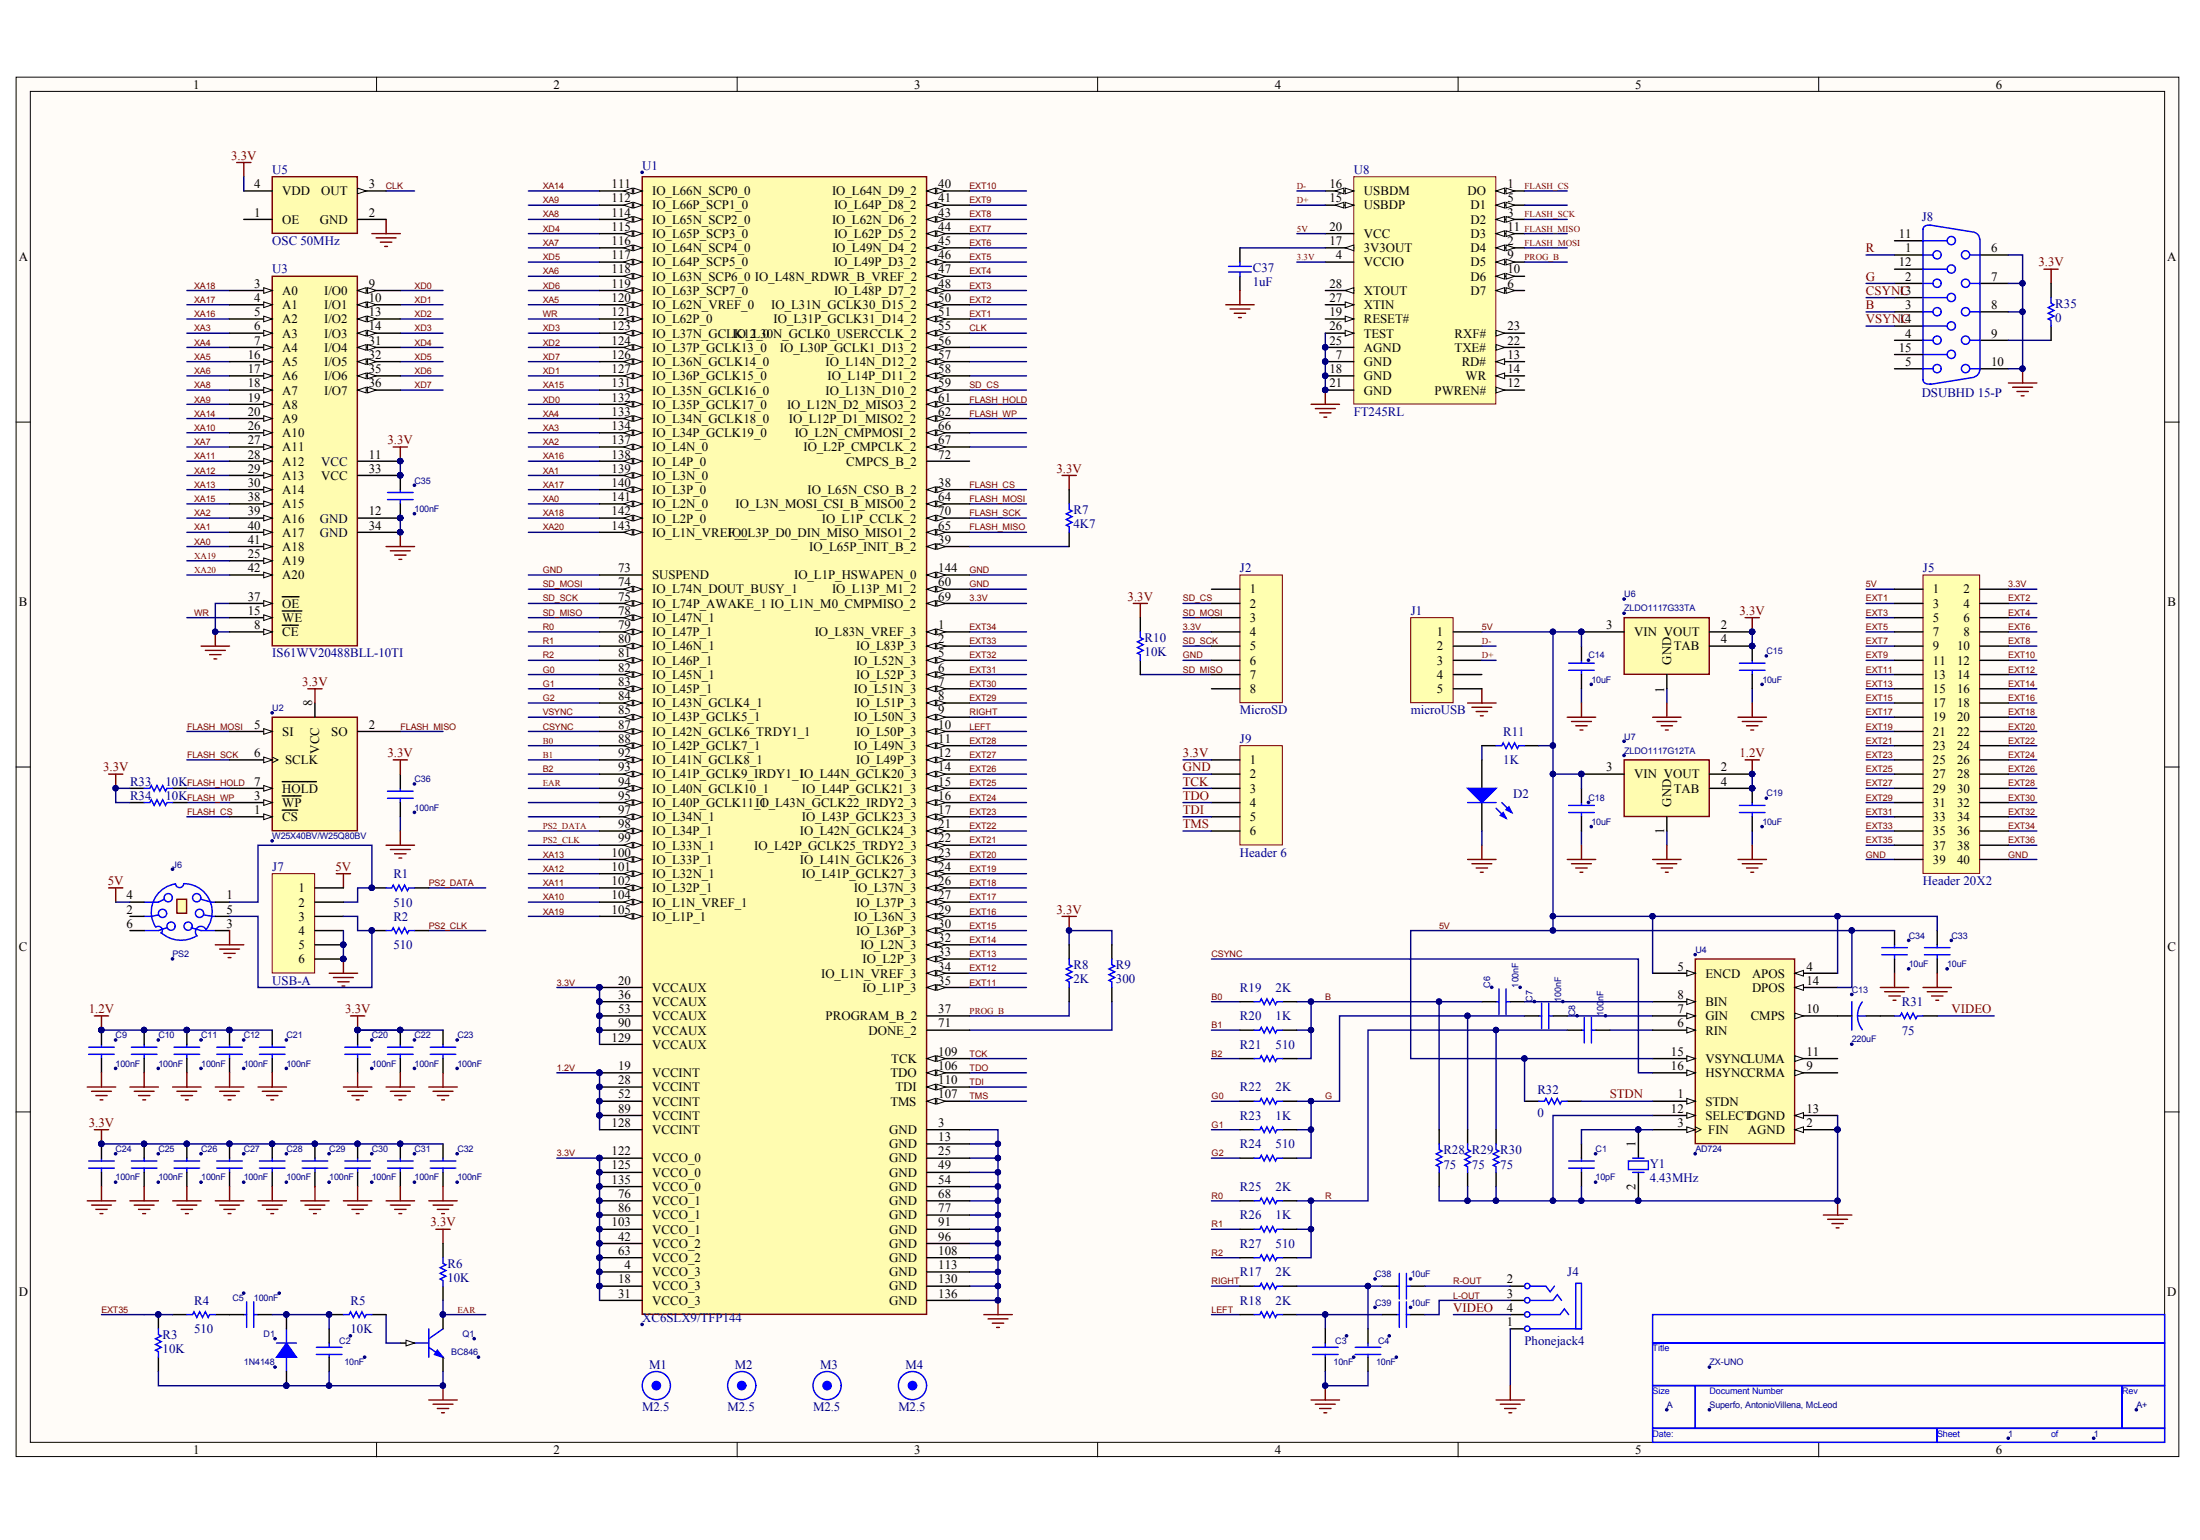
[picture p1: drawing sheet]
# Altium project ZX_UNO_Aplus2.PrjPcb
1 sheet, 92 parts. Net scope: global (net labels, ports and power ports of the same name join across sheets).
Board file: ZX_UNO_Aplus2.PcbDoc

## Sheet ZX_UNO_Aplus2.SchDoc
size 386 x 246 mm

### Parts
*  Page Count: 1  Page Size: A  Title: ZX-UNO  RevCode: A+  Doc: Superfo, AntonioVillena, McLeod  (hidden comment: TitleBlock0)  (graphical)
C1  10pF  [SM/C_0805]
C2  10nF  [SM/C_0805]
C3  10nF  [SM/C_0805]
C4  10nF  [SM/C_0805]
C5  100nF  [SM/C_0603]
C6  100nF  [SM/C_0603]
C7  100nF  [SM/C_0603]
C8  100nF  [SM/C_0603]
C9  100nF  [SM/C_0603]
C10  100nF  [SM/C_0603]
C11  100nF  [SM/C_0603]
C12  100nF  [SM/C_0603]
C13  220uF  [CYL/D.250/LS.150/.031]
C14  10uF  [SM/C_0805]
C15  10uF  [SM/C_0805]
C18  10uF  [SM/C_0805]
C19  10uF  [SM/C_0805]
C20  100nF  [SM/C_0603]
C21  100nF  [SM/C_0603]
C22  100nF  [SM/C_0603]
C23  100nF  [SM/C_0603]
C24  100nF  [SM/C_0603]
C25  100nF  [SM/C_0603]
C26  100nF  [SM/C_0603]
C27  100nF  [SM/C_0603]
C28  100nF  [SM/C_0603]
C29  100nF  [SM/C_0603]
C30  100nF  [SM/C_0603]
C31  100nF  [SM/C_0603]
C32  100nF  [SM/C_0603]
C33  10uF  [SM/C_0805]
C34  10uF  [SM/C_0805]
C35  100nF  [SM/C_0603]
C36  100nF  [SM/C_0603]
C37  value 1uF  [SM/C_0805]  (hidden comment: Cap)
C38  10uF  [SM/C_0805]
C39  10uF  [SM/C_0805]
D1  1N4148  [SM/D_0805_21]
D2  LED0  [SM/LED_0603_21]  (value not drawn)
J1  microUSB  [MICRO USB]
J2  MicroSD  [SD HR1941CT-ND]
J4  Phonejack4  [AUDIO JACK PJ-322]
J5  Header 20X2  [HDR2X20]
J6  PS2  [DINC/MIN_TM/6]
J7  USB-A  [USB A]
J8  DSUBHD 15-P  [DSUB/RP/SM/15]
J9  Header 6  [HDR1X6]
M1  M2.5  [M2.5]
M2  M2.5  [M2.5]
M3  M2.5  [M2.5]
M4  M2.5  [M2.5]
Q1  BC846  [SM/SOT23_231]
R1  value 510  [SM/R_0805]  (hidden comment: Res1)
R2  value 510  [SM/R_0805]  (hidden comment: Res1)
R3  value 10K  [SM/R_0805]  (hidden comment: Res1)
R4  value 510  [SM/R_0805]  (hidden comment: Res1)
R5  value 10K  [SM/R_0805]  (hidden comment: Res1)
R6  value 10K  [SM/R_0805]  (hidden comment: Res1)
R7  value 4K7  [SM/R_0805]  (hidden comment: Res1)
R8  value 2K  [SM/R_0805]  (hidden comment: Res1)
R9  value 300  [SM/R_0805]  (hidden comment: Res1)
R10  value 10K  [SM/R_0805]  (hidden comment: Res1)
R11  value 1K  [SM/R_0805]  (hidden comment: Res1)
R17  value 2K  [SM/R_0805]  (hidden comment: Res1)
R18  value 2K  [SM/R_0805]  (hidden comment: Res1)
R19  value 2K  [SM/R_0805]  (hidden comment: Res1)
R20  value 1K  [SM/R_0805]  (hidden comment: Res1)
R21  value 510  [SM/R_0805]  (hidden comment: Res1)
R22  value 2K  [SM/R_0805]  (hidden comment: Res1)
R23  value 1K  [SM/R_0805]  (hidden comment: Res1)
R24  value 510  [SM/R_0805]  (hidden comment: Res1)
R25  value 2K  [SM/R_0805]  (hidden comment: Res1)
R26  value 1K  [SM/R_0805]  (hidden comment: Res1)
R27  value 510  [SM/R_0805]  (hidden comment: Res1)
R28  value 75  [SM/R_0805]  (hidden comment: Res1)
R29  value 75  [SM/R_0805]  (hidden comment: Res1)
R30  value 75  [SM/R_0805]  (hidden comment: Res1)
R31  value 75  [SM/R_0805]  (hidden comment: Res1)
R32  value 0  [SM/R_0805]  (hidden comment: Res1)
R33  value 10K  [SM/R_0805]  (hidden comment: Res1)
R34  value 10K  [SM/R_0805]  (hidden comment: Res1)
R35  value 0  [SM/R_0805]  (hidden comment: Res1)
U1  XC6SLX9/TFP144
U2  W25X40BV/W25Q80BV  [SOJ.050/8/WB.300/L.200]
U3  IS61WV20488BLL-10TI  [SOP80P1176-44M]
U4  AD724  [SOJ.050/16/WB.400/L.400]
U5  OSC 50MHz  [SM/OSC]
U6  ZLDO1117G33TA  [SM/SOT223]
U7  ZLDO1117G12TA  [SM/SOT223]
U8  FT245RL  [SOP65P780-28N]
Y1  4.43MHz  [XTAL]

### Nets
1.2V: C9.1 C10.1 C11.1 C12.1 C19.1 C21.1 U1.19(VCCINT) U1.28(VCCINT) U1.52(VCCINT) U1.89(VCCINT) U1.128(VCCINT) U7.2(VOUT) U7.4(TAB)
3.3V: C15.1 C20.1 C22.1 C23.1 C24.1 C25.1 C26.1 C27.1 C28.1 C29.1 C30.1 C31.1 C32.1 C35.1 C36.1 J2.4 J5.2 J9.1 R6.1 R7.2 R8.2 R9.2 R10.2 R33.1 R34.1 R35.1 U1.4(VCCO_3) U1.18(VCCO_3) U1.20(VCCAUX) U1.31(VCCO_3) U1.36(VCCAUX) U1.42(VCCO_2) U1.53(VCCAUX) U1.63(VCCO_2) U1.69(IO_L1N_M0_CMPMISO_2) U1.76(VCCO_1) U1.86(VCCO_1) U1.90(VCCAUX) U1.103(VCCO_1) U1.122(VCCO_0) U1.125(VCCO_0) U1.129(VCCAUX) U1.135(VCCO_0) U2.8(VCC) U3.11(VCC) U3.33(VCC) U5.4(VDD) U6.2(VOUT) U6.4(TAB) U8.4(VCCIO)
5V: C14.1 C18.1 C33.1 C34.1 J1.1 J5.1 J6.4 J7.1 R11.1 R32.2 U4.4(APOS) U4.5(ENCD) U4.14(DPOS) U4.15(VSYNC) U6.3(VIN) U7.3(VIN) U8.20(VCC)
GND: C1.2 C2.1 C3.1 C4.1 C9.2 C10.2 C11.2 C12.2 C14.2 C15.2 C18.2 C19.2 C20.2 C21.2 C22.2 C23.2 C24.2 C25.2 C26.2 C27.2 C28.2 C29.2 C30.2 C31.2 C32.2 C33.2 C34.2 C35.2 C36.2 C37.2 D1.1(A) D2.2(K) J1.5 J2.6 J4.1(S) J5.39 J5.40 J6.3 J6.M1(GND) J6.M2(GND) J6.M3(GND) J7.4 J7.5 J7.6 J8.6 J8.7 J8.8 J8.10 J9.2 Q1.3(EMITTER) R3.2 R28.1 R29.1 R30.1 U1.3(GND) U1.13(GND) U1.25(GND) U1.49(GND) U1.54(GND) U1.60(IO_L13P_M1_2) U1.68(GND) U1.73(SUSPEND) U1.77(GND) U1.91(GND) U1.96(GND) U1.108(GND) U1.113(GND) U1.130(GND) U1.136(GND) U1.144(IO_L1P_HSWAPEN_0) U2.4(GND) U3.8(~{CE}) U3.12(GND) U3.34(GND) U3.37(~{OE}) U4.2(AGND) U4.12(SELECT) U4.13(DGND) U5.2(GND) U6.1(GND) U7.1(GND) U8.7(GND) U8.18(GND) U8.21(GND) U8.25(AGND) U8.26(TEST) Y1.2(OSC2)
B: C6.1 J8.3 R19.2 R20.2 R21.2 R28.2
B0: R19.1 U1.88(IO_L42P_GCLK7_1)
B1: R20.1 U1.92(IO_L41N_GCLK8_1)
B2: R21.1 U1.93(IO_L41P_GCLK9_IRDY1_1)
CLK: U1.55(IO_L30N_GCLK0_USERCCLK_2) U5.3(OUT)
CSYNC: J8.13 U1.87(IO_L42N_GCLK6_TRDY1_1) U4.16(HSYNC)
D+: J1.3 U8.15(USBDP)
D-: J1.2 U8.16(USBDM)
EAR: Q1.1(COLLECTOR) R6.2 U1.94(IO_L40N_GCLK10_1)
EXT1: J5.3 U1.51(IO_L31P_GCLK31_D14_2)
EXT2: J5.4 U1.50(IO_L31N_GCLK30_D15_2)
EXT3: J5.5 U1.48(IO_L48P_D7_2)
EXT4: J5.6 U1.47(IO_L48N_RDWR_B_VREF_2)
EXT5: J5.7 U1.46(IO_L49P_D3_2)
EXT6: J5.8 U1.45(IO_L49N_D4_2)
EXT7: J5.9 U1.44(IO_L62P_D5_2)
EXT8: J5.10 U1.43(IO_L62N_D6_2)
EXT9: J5.11 U1.41(IO_L64P_D8_2)
EXT10: J5.12 U1.40(IO_L64N_D9_2)
EXT11: J5.13 U1.35(IO_L1P_3)
EXT12: J5.14 U1.34(IO_L1N_VREF_3)
EXT13: J5.15 U1.33(IO_L2P_3)
EXT14: J5.16 U1.32(IO_L2N_3)
EXT15: J5.17 U1.30(IO_L36P_3)
EXT16: J5.18 U1.29(IO_L36N_3)
EXT17: J5.19 U1.27(IO_L37P_3)
EXT18: J5.20 U1.26(IO_L37N_3)
EXT19: J5.21 U1.24(IO_L41P_GCLK27_3)
EXT20: J5.22 U1.23(IO_L41N_GCLK26_3)
EXT21: J5.23 U1.22(IO_L42P_GCLK25_TRDY2_3)
EXT22: J5.24 U1.21(IO_L42N_GCLK24_3)
EXT23: J5.25 U1.17(IO_L43P_GCLK23_3)
EXT24: J5.26 U1.16(IO_L43N_GCLK22_IRDY2_3)
EXT25: J5.27 U1.15(IO_L44P_GCLK21_3)
EXT26: J5.28 U1.14(IO_L44N_GCLK20_3)
EXT27: J5.29 U1.12(IO_L49P_3)
EXT28: J5.30 U1.11(IO_L49N_3)
EXT29: J5.31 U1.8(IO_L51P_3)
EXT30: J5.32 U1.7(IO_L51N_3)
EXT31: J5.33 U1.6(IO_L52P_3)
EXT32: J5.34 U1.5(IO_L52N_3)
EXT33: J5.35 U1.2(IO_L83P_3)
EXT34: J5.36 U1.1(IO_L83N_VREF_3)
EXT35: J5.37 R3.1 R4.1
EXT36: J5.38
FLASH_CS: U1.38(IO_L65N_CSO_B_2) U2.1(~{CS}) U8.1(DO)
FLASH_HOLD: R33.2 U1.61(IO_L12N_D2_MISO3_2) U2.7(~{HOLD})
FLASH_MISO: U1.65(IO_L3P_D0_DIN_MISO_MISO1_2) U2.2(SO) U8.11(D3)
FLASH_MOSI: U1.64(IO_L3N_MOSI_CSI_B_MISO0_2) U2.5(SI) U8.2(D4)
FLASH_SCK: U1.70(IO_L1P_CCLK_2) U2.6(SCLK) U8.3(D2)
FLASH_WP: R34.2 U1.62(IO_L12P_D1_MISO2_2) U2.3(~{WP})
G: C7.1 J8.2 R22.2 R23.2 R24.2 R29.2
G0: R22.1 U1.82(IO_L45N_1)
G1: R23.1 U1.83(IO_L45P_1)
G2: R24.1 U1.84(IO_L43N_GCLK4_1)
L-OUT: C39.2 J4.3(RN)
LEFT: R18.1 U1.10(IO_L50P_3)
PROG_B: R8.1 U1.37(PROGRAM_B_2) U8.9(D5)
PS2_CLK: R2.2 U1.99(IO_L33N_1)
PS2_DATA: R1.2 U1.98(IO_L34P_1)
R: C8.1 J8.1 R25.2 R26.2 R27.2 R30.2
R0: R25.1 U1.79(IO_L47P_1)
R1: R26.1 U1.80(IO_L46N_1)
R2: R27.1 U1.81(IO_L46P_1)
R-OUT: C38.2 J4.2(T)
RIGHT: R17.1 U1.9(IO_L50N_3)
SD_CS: J2.2 U1.59(IO_L13N_D10_2)
SD_MISO: J2.7 R10.1 U1.78(IO_L47N_1)
SD_MOSI: J2.3 U1.74(IO_L74N_DOUT_BUSY_1)
SD_SCK: J2.5 U1.75(IO_L74P_AWAKE_1)
STDN: R32.1 U4.1(STDN)
TCK: J9.3 U1.109(TCK)
TDI: J9.5 U1.110(TDI)
TDO: J9.4 U1.106(TDO)
TMS: J9.6 U1.107(TMS)
VIDEO: J4.4(R) R31.2
VSYNC: J8.14 U1.85(IO_L43P_GCLK5_1)
WR: U1.121(IO_L62P_0) U3.15(~{WE})
XA0: U1.141(IO_L2N_0) U3.41(A18)
XA1: U1.139(IO_L3N_0) U3.40(A17)
XA2: U1.137(IO_L4N_0) U3.39(A16)
XA3: U1.134(IO_L34P_GCLK19_0) U3.6(A3)
XA4: U1.133(IO_L34N_GCLK18_0) U3.7(A4)
XA5: U1.120(IO_L62N_VREF_0) U3.16(A5)
XA6: U1.118(IO_L63N_SCP6_0) U3.17(A6)
XA7: U1.116(IO_L64N_SCP4_0) U3.27(A11)
XA8: U1.114(IO_L65N_SCP2_0) U3.18(A7)
XA9: U1.112(IO_L66P_SCP1_0) U3.19(A8)
XA10: U1.104(IO_L1N_VREF_1) U3.26(A10)
XA11: U1.102(IO_L32P_1) U3.28(A12)
XA12: U1.101(IO_L32N_1) U3.29(A13)
XA13: U1.100(IO_L33P_1) U3.30(A14)
XA14: U1.111(IO_L66N_SCP0_0) U3.20(A9)
XA15: U1.131(IO_L35N_GCLK16_0) U3.38(A15)
XA16: U1.138(IO_L4P_0) U3.5(A2)
XA17: U1.140(IO_L3P_0) U3.4(A1)
XA18: U1.142(IO_L2P_0) U3.3(A0)
XA19: U1.105(IO_L1P_1) U3.25(A19)
XA20: U1.143(IO_L1N_VREF_0) U3.42(A20)
XD0: U1.132(IO_L35P_GCLK17_0) U3.9(I/O0)
XD1: U1.127(IO_L36P_GCLK15_0) U3.10(I/O1)
XD2: U1.124(IO_L37P_GCLK13_0) U3.13(I/O2)
XD3: U1.123(IO_L37N_GCLK12_0) U3.14(I/O3)
XD4: U1.115(IO_L65P_SCP3_0) U3.31(I/O4)
XD5: U1.117(IO_L64P_SCP5_0) U3.32(I/O5)
XD6: U1.119(IO_L63P_SCP7_0) U3.35(I/O6)
XD7: U1.126(IO_L36N_GCLK14_0) U3.36(I/O7)
NetC1_1: C1.1 U4.3(FIN) Y1.1(OSC1)
NetC2_2: C2.2 C5.2 D1.2(K) R5.1
NetC3_2: C3.2 C39.1 R18.2
NetC4_2: C4.2 C38.1 R17.2
NetC5_1: C5.1 R4.2
NetC6_2: C6.2 U4.8(BIN)
NetC7_2: C7.2 U4.7(GIN)
NetC8_2: C8.2 U4.6(RIN)
NetC13_1: C13.1 U4.10(CMPS)
NetC13_2: C13.2 R31.1
NetC37_1: C37.1 U8.17(3V3OUT)
NetD2_1: D2.1(A) R11.2
NetJ6_1: J6.1 J7.2 R1.1
NetJ6_5: J6.5 J7.3 R2.1
NetJ8_9: J8.9 R35.2
NetQ1_2: Q1.2(BASE) R5.2
NetR7_1: R7.1 U1.39(IO_L65P_INIT_B_2)
NetR9_1: R9.1 U1.71(DONE_2)

Not connected (* = marked no-connect by the designer): J1 4; J2 1 8; J6 2 6; J8 4 5 11 12 15; U1 56(IO_L30P_GCLK1_D13_2) 57(IO_L14N_D12_2) 58(IO_L14P_D11_2) 66(IO_L2N_CMPMOSI_2) 67(IO_L2P_CMPCLK_2) 72(CMPCS_B_2) 95(IO_L40P_GCLK11_1) 97(IO_L34N_1); U4 9(CRMA) 11(LUMA); U5 1(OE); U8 5(D1) 6(D7) 10(D6) 12(PWREN#) 13(RD#) 14(WR) 19(RESET#) 22(TXE#) 23(RXF#) 27(XTIN) 28(XTOUT)
